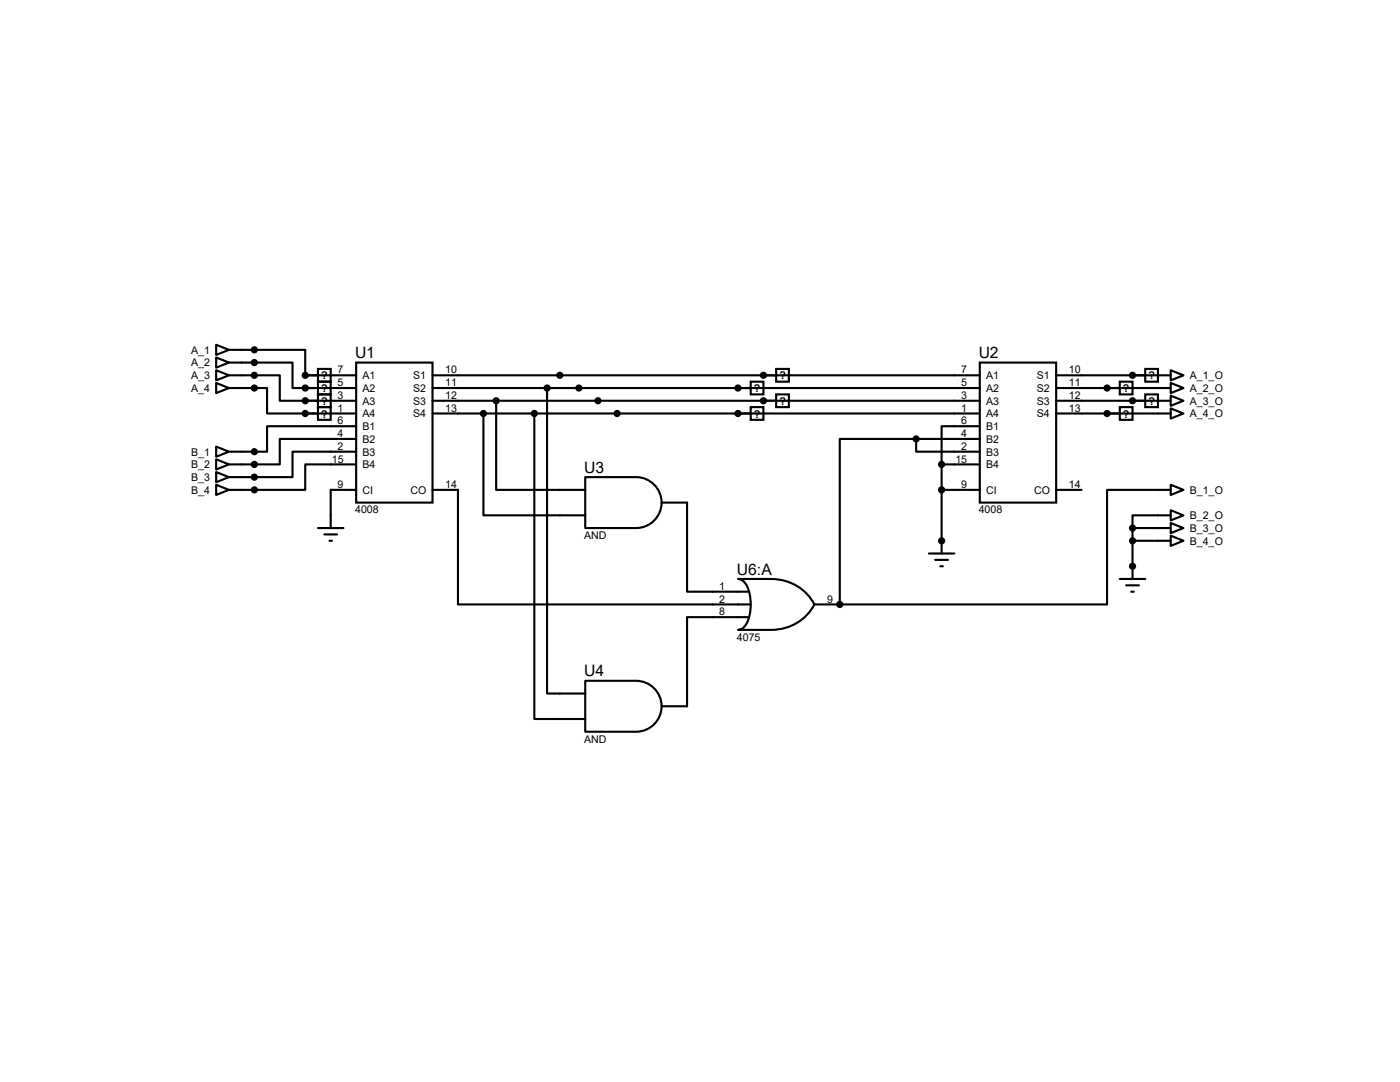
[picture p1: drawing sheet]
<svg xmlns="http://www.w3.org/2000/svg" width="279mm" height="216mm" viewBox="0 0 279 216" stroke-linecap="round" stroke-linejoin="round" font-family="sans-serif">
<g fill="none" stroke="#000" stroke-width=".42">
<path d="M43.1 73.9l2.6 1-2.6 1zM43.1 68.8l2.6 1-2.6 1zM43.1 71.3l2.6 1-2.6 1.1zM43.1 76.4l2.6 1-2.6 1zM45.7 69.8h15.2v5.1h10.2M45.7 72.3h12.7v5.1h12.7M45.7 74.9h10.1v5.1h15.3M45.7 77.4h7.6v5.1h17.8M63.5 73.6h2.5v2.6h-2.5zM63.5 76.2h2.5v2.5h-2.5zM63.5 78.7h2.5v2.5h-2.5zM71.1 72.3h15.2v28h-15.2z"/>
<path d="M86.3 74.9h109.2M86.3 77.4h109.2M86.3 80h109.2M99 80v17.7h17.8M109.2 77.4v61h7.6M149.8 76.2h2.6v2.5h-2.6zM154.9 73.6h2.5v2.6h-2.5zM154.9 78.7h2.5v2.5h-2.5zM195.5 72.3h15.3v28h-15.3zM210.8 74.9h22.8M210.8 77.4h22.8M210.8 80h22.8"/>
<path d="M223.5 76.2h2.5v2.5h-2.5zM228.6 73.6h2.5v2.6h-2.5zM228.6 78.7h2.5v2.5h-2.5zM233.6 73.9l2.6 1-2.6 1zM233.6 76.4l2.6 1-2.6 1zM233.6 79l2.6 1-2.6 1zM43.1 89.1l2.6 1-2.6 1zM43.1 91.7l2.6 1-2.6 1zM43.1 94.2l2.6 1-2.6 1zM43.1 96.7l2.6 1-2.6 1.1zM63.5 81.2h2.5v2.6h-2.5zM71.1 85h-17.8v5.1h-7.6"/>
<path d="M71.1 87.6h-15.3v5.1h-10.1M71.1 90.1h-12.7v5.1h-12.7M71.1 92.7h-10.2v5h-15.2M71.1 97.7h-5.1v7.7M86.3 97.7h5.1v22.9h58.4M86.3 82.5h109.2M96.5 82.5v20.3h20.3M106.6 82.5v61h10.2M116.8 95.2h10.2a5.1 5.1 0 0 1 5 5.1 5.1 5.1 0 0 1-5 5.1h-10.2zM149.8 81.2h2.6v2.6h-2.6zM182.8 87.6v2.5h12.7M182.8 87.6h-15.2v33"/>
<path d="M182.8 87.6h12.7M187.9 97.7h7.6M187.9 92.7h7.6M187.9 92.7v17.7M195.5 85h-7.6v7.7M210.8 97.7h5.1M210.8 82.5h22.8M223.5 81.2h2.5v2.6h-2.5zM233.6 81.5l2.6 1-2.6 1zM233.6 96.7l2.6 1-2.6 1.1zM233.6 97.7h-12.7v22.9h-53.3M63.5 105.4h5"/>
<path d="M64.7 106.6h2.6M65.7 107.9h.6M132 100.3h5.1v17.8h12.2M147.3 115.5h6.6a9.5 9.5 0 0 1 8.6 5.1 9.5 9.5 0 0 1-8.6 5.1h-6.6a2.51 2.51 0 0 0 2.1-2.3 9.1 9.1 0 0 0-.6-7l-1-.8zM185.4 110.4h5.1M186.6 111.7h2.6M187.7 113h.5M223.5 115.5h5.1M224.7 116.8h2.6M225.8 118.1h.5M226 105.4h7.6M226 105.4v10.1"/>
<path d="M226 107.9h7.6M233.6 101.8l2.6 1-2.6 1zM233.6 104.4l2.6 1-2.6 1zM233.6 106.9l2.6 1-2.6 1zM233.6 102.8h-7.6v2.6M116.8 135.8h10.2a5.1 5.1 0 0 1 5 5.1 5.1 5.1 0 0 1-5 5.1h-10.2zM149.3 123.1h-12.2v17.8h-5.1M162.5 120.6h5.1"/>
</g>
<g fill="#000">
<circle cx="60.9" cy="77.4" r=".21"/>
<circle cx="60.9" cy="80" r=".21"/>
<circle cx="60.9" cy="74.9" r=".21"/>
<circle cx="147.3" cy="77.4" r=".21"/>
<circle cx="152.4" cy="80" r=".21"/>
<circle cx="152.4" cy="74.9" r=".21"/>
<circle cx="220.9" cy="77.4" r=".21"/>
<circle cx="226" cy="74.9" r=".21"/>
<circle cx="226" cy="80" r=".21"/>
<circle cx="60.9" cy="82.5" r=".21"/>
<circle cx="147.3" cy="82.5" r=".21"/>
<circle cx="220.9" cy="82.5" r=".21"/>
<circle cx="187.9" cy="107.9" r=".21"/>
<circle cx="226" cy="113" r=".21"/>
<circle cx="167.6" cy="120.6" r=".21"/>
</g>
<g fill="#000" stroke="#000" stroke-width=".42">
<circle cx="50.8" cy="77.4" r=".51"/>
<circle cx="50.8" cy="69.8" r=".51"/>
<circle cx="50.8" cy="72.3" r=".51"/>
<circle cx="50.8" cy="74.9" r=".51"/>
<circle cx="60.9" cy="80" r=".51"/>
<circle cx="60.9" cy="74.9" r=".51"/>
<circle cx="60.9" cy="77.4" r=".51"/>
<circle cx="99" cy="80" r=".51"/>
<circle cx="109.2" cy="77.4" r=".51"/>
<circle cx="111.7" cy="74.9" r=".51"/>
<circle cx="115.5" cy="77.4" r=".51"/>
<circle cx="119.3" cy="80" r=".51"/>
<circle cx="147.3" cy="77.4" r=".51"/>
<circle cx="152.4" cy="80" r=".51"/>
<circle cx="152.4" cy="74.9" r=".51"/>
<circle cx="220.9" cy="77.4" r=".51"/>
<circle cx="226" cy="74.9" r=".51"/>
<circle cx="226" cy="80" r=".51"/>
<circle cx="50.8" cy="95.2" r=".51"/>
<circle cx="50.8" cy="92.7" r=".51"/>
<circle cx="50.8" cy="97.7" r=".51"/>
<circle cx="50.8" cy="90.1" r=".51"/>
<circle cx="60.9" cy="82.5" r=".51"/>
<circle cx="96.5" cy="82.5" r=".51"/>
<circle cx="106.6" cy="82.5" r=".51"/>
<circle cx="123.1" cy="82.5" r=".51"/>
<circle cx="147.3" cy="82.5" r=".51"/>
<circle cx="182.8" cy="87.6" r=".51"/>
<circle cx="187.9" cy="92.7" r=".51"/>
<circle cx="187.9" cy="97.7" r=".51"/>
<circle cx="220.9" cy="82.5" r=".51"/>
<circle cx="187.9" cy="107.9" r=".51"/>
<circle cx="226" cy="107.9" r=".51"/>
<circle cx="226" cy="113" r=".51"/>
<circle cx="226" cy="105.4" r=".51"/>
<circle cx="167.6" cy="120.6" r=".51"/>
</g>
<g font-size="3.1">
<text x="70.9" y="71.5">U1</text>
<text x="195.3" y="71.5">U2</text>
<text x="116.6" y="94.3">U3</text>
<text x="147.1" y="114.6">U6:A</text>
<text x="116.6" y="135">U4</text>
</g>
<g font-size="2.1">
<text x="38.1" y="70.6">A_1</text>
<text x="38.1" y="75.6">A_3</text>
<text x="38.1" y="73.1">A_2</text>
<text x="64.1" y="75.7">?</text>
<text x="67.4" y="74.5">7</text>
<text x="67.4" y="77">5</text>
<text x="72.3" y="75.6">A1</text>
<text x="82.5" y="75.6">S1</text>
<text x="88.9" y="74.5">10</text>
<text x="88.9" y="77">11</text>
<text x="155.5" y="75.7">?</text>
<text x="191.8" y="74.5">7</text>
<text x="191.8" y="77">5</text>
<text x="196.8" y="75.6">A1</text>
<text x="206.9" y="75.6">S1</text>
<text x="213.3" y="74.5">10</text>
<text x="213.3" y="77">11</text>
<text x="229.2" y="75.7">?</text>
<text x="237.4" y="75.6">A_1_O</text>
<text x="38.1" y="78.2">A_4</text>
<text x="64.1" y="78.2">?</text>
<text x="64.1" y="80.8">?</text>
<text x="64.1" y="83.3">?</text>
<text x="67.4" y="79.6">3</text>
<text x="67.4" y="82.1">1</text>
<text x="72.3" y="78.2">A2</text>
<text x="72.3" y="80.7">A3</text>
<text x="72.3" y="83.3">A4</text>
<text x="82.5" y="78.2">S2</text>
<text x="82.5" y="80.7">S3</text>
<text x="82.5" y="83.3">S4</text>
<text x="88.9" y="79.6">12</text>
<text x="88.9" y="82.1">13</text>
<text x="150.5" y="78.2">?</text>
<text x="150.5" y="83.3">?</text>
<text x="155.5" y="80.8">?</text>
<text x="191.8" y="79.6">3</text>
<text x="191.8" y="82.1">1</text>
<text x="196.8" y="78.2">A2</text>
<text x="196.8" y="80.7">A3</text>
<text x="196.8" y="83.3">A4</text>
<text x="206.9" y="78.2">S2</text>
<text x="206.9" y="80.7">S3</text>
<text x="206.9" y="83.3">S4</text>
<text x="213.3" y="79.6">12</text>
<text x="213.3" y="82.1">13</text>
<text x="224.1" y="78.2">?</text>
<text x="224.1" y="83.3">?</text>
<text x="229.2" y="80.8">?</text>
<text x="237.4" y="78.2">A_2_O</text>
<text x="237.4" y="80.7">A_3_O</text>
<text x="237.4" y="83.3">A_4_O</text>
<text x="67.4" y="84.7">6</text>
<text x="67.4" y="87.2">4</text>
<text x="67.4" y="89.7">2</text>
<text x="72.3" y="85.8">B1</text>
<text x="72.3" y="88.3">B2</text>
<text x="191.8" y="84.7">6</text>
<text x="191.8" y="87.2">4</text>
<text x="191.8" y="89.7">2</text>
<text x="196.8" y="85.8">B1</text>
<text x="196.8" y="88.3">B2</text>
<text x="38.1" y="90.9">B_1</text>
<text x="38.1" y="93.4">B_2</text>
<text x="38.1" y="96">B_3</text>
<text x="66.2" y="92.3">15</text>
<text x="72.3" y="90.9">B3</text>
<text x="72.3" y="93.4">B4</text>
<text x="190.7" y="92.3">15</text>
<text x="196.8" y="90.9">B3</text>
<text x="196.8" y="93.4">B4</text>
<text x="38.1" y="98.5">B_4</text>
<text x="67.4" y="97.4">9</text>
<text x="72.3" y="98.5">CI</text>
<text x="81.9" y="98.5">CO</text>
<text x="88.9" y="97.4">14</text>
<text x="191.8" y="97.4">9</text>
<text x="196.8" y="98.5">CI</text>
<text x="206.4" y="98.5">CO</text>
<text x="213.3" y="97.4">14</text>
<text x="237.4" y="98.5">B_1_O</text>
<text x="70.9" y="102.4">4008</text>
<text x="116.6" y="107.5">AND</text>
<text x="195.3" y="102.4">4008</text>
<text x="237.4" y="103.6">B_2_O</text>
<text x="237.4" y="106.1">B_3_O</text>
<text x="237.4" y="108.7">B_4_O</text>
<text x="143.6" y="117.7">1</text>
<text x="143.6" y="120.2">2</text>
<text x="143.6" y="122.8">8</text>
<text x="165.1" y="120.2">9</text>
<text x="147.1" y="127.8">4075</text>
<text x="116.6" y="148.2">AND</text>
</g>
</svg>
